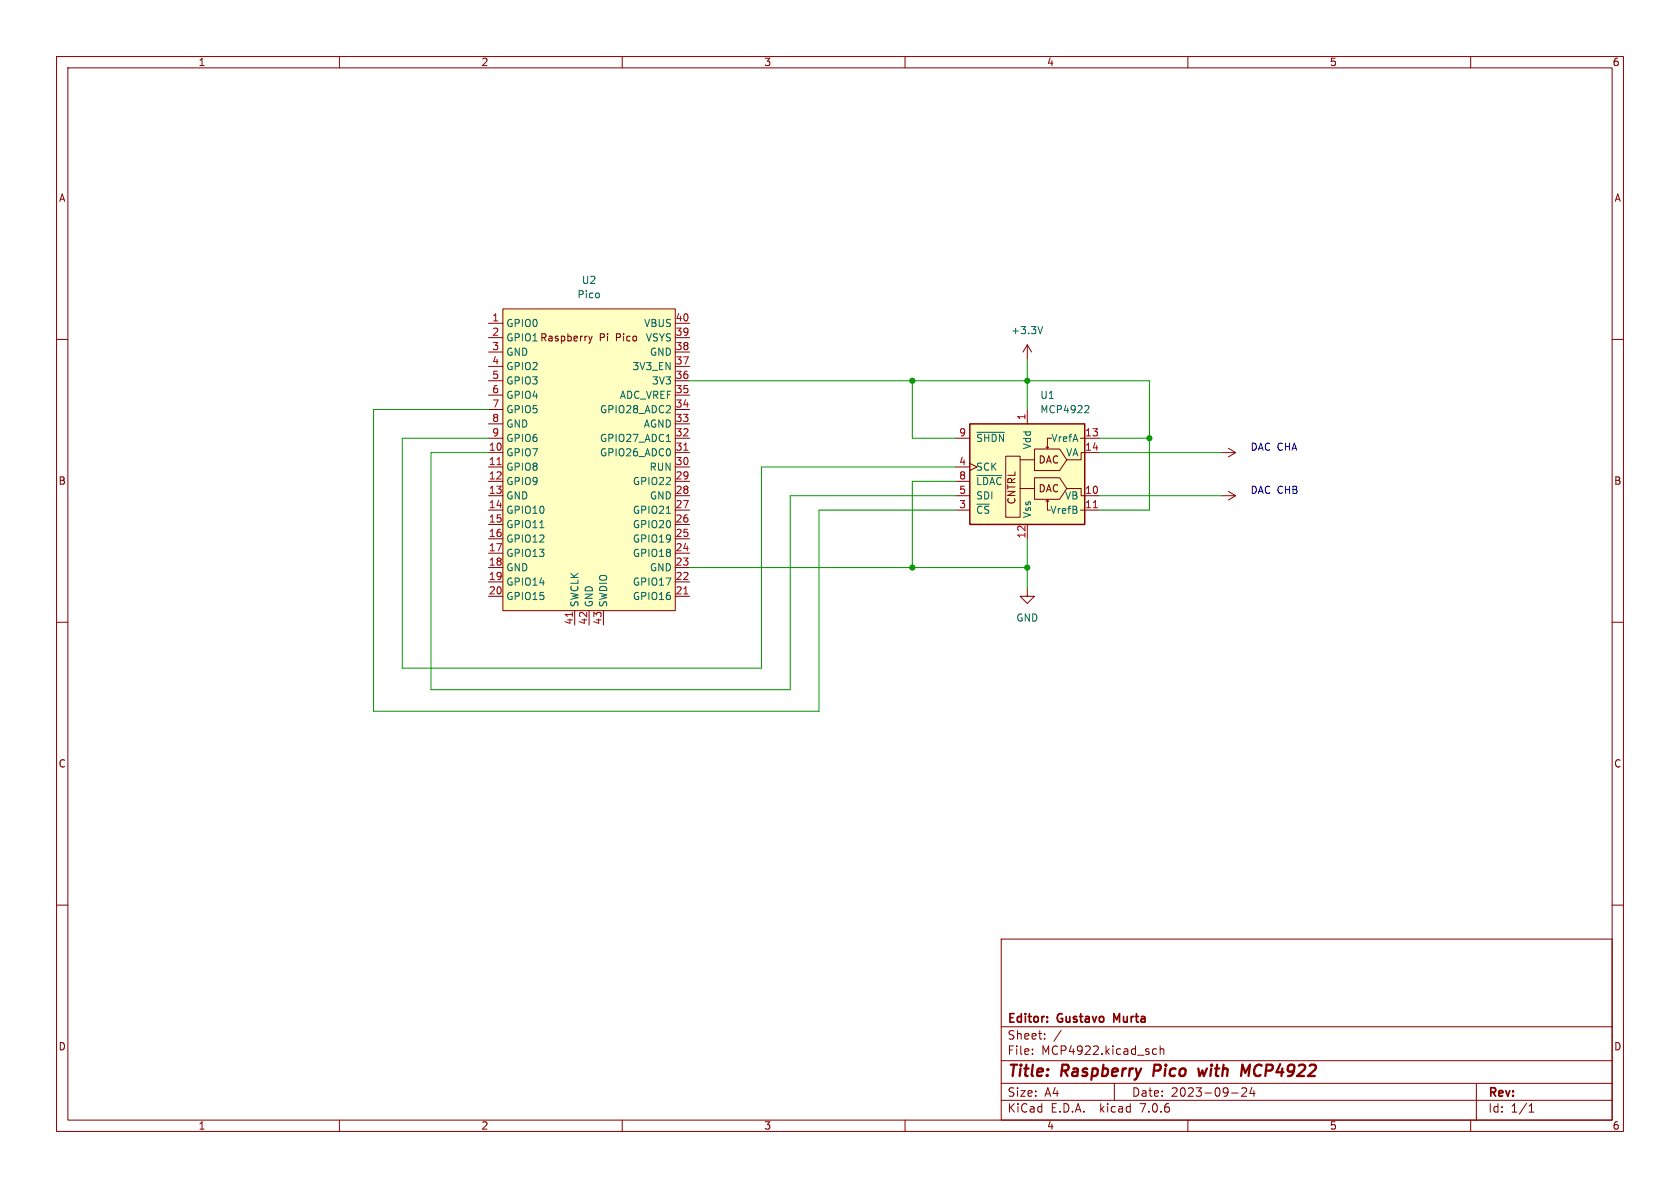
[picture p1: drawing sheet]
<svg xmlns="http://www.w3.org/2000/svg" width="297mm" height="210mm" viewBox="0 0 297 210" stroke-linecap="round" stroke-linejoin="round" font-family="sans-serif">
<g fill="none" stroke="#840000" stroke-width=".18">
<path d="M10 10h277v190h-277zM12 12h273v186h-273zM60 10v2M110 10v2M160 10v2M210 10v2M260 10v2M10 60h2M86.4 57.2h2.5M86.4 59.7h2.5M88.9 54.6h30.5v53.4h-30.5zM104.1 59.4l.3 .9"/>
<path d="M104.7 59.4l-.3 .9M119.4 57.2h2.5M119.4 59.7h2.5M285 60h2M86.4 62.2h2.5M86.4 77.5h2.5M86.4 74.9h2.5M86.4 72.4h2.5M86.4 69.9h2.5M86.4 67.3h2.5M86.4 64.8h2.5M104.4 60.3l-.3 .4"/>
<path d="M119.4 62.2h2.5M119.4 77.5h2.5M119.4 74.9h2.5M119.4 72.4h2.5M119.4 69.9h2.5M119.4 67.3h2.5M119.4 64.8h2.5M168.9 77.5h2.5M181.6 61l-.8 1.2M181.6 61v2.5M181.6 72.4v2.5M181.6 61l.8 1.2"/>
<path d="M182.9 79.4h4.4l1.3 1.9-1.3 1.9h-4.4zM184.9 79l.3 .2M185.4 79l-.2 .2M185.9 77.5h-.7v1.7M191 77.5h3.3M217.2 79.2l1.2 .8M86.4 80h2.5M86.4 82.6h2.5M86.4 85.1h2.5M86.4 87.6h2.5M86.4 90.2h2.5M86.4 92.7h2.5"/>
<path d="M86.4 95.3h2.5M86.4 97.8h2.5M119.4 80h2.5M119.4 82.6h2.5M119.4 85.1h2.5M119.4 87.6h2.5M119.4 90.2h2.5M119.4 92.7h2.5M119.4 95.3h2.5M119.4 97.8h2.5M168.9 82.6h2.5M168.9 85.1h2.5"/>
<path d="M168.9 87.6h2.5M168.9 90.2h2.5M171.4 81.9l1.3 .7-1.3 .6M177.8 80.6h2.5v10.8h-2.5zM180.3 86.4h2.6M180.3 81.3h2.6M181.6 92.7v2.6M182.9 84.5h4.4l1.3 1.9-1.3 1.9h-4.4zM185.2 88.4v1.8h.5M185.2 88.4l-.3 .2M185.2 88.4l.2 .2M188.6 86.4h2.5v1.2h3.2"/>
<path d="M191 90.2h3.3M194.3 80h-3.2v1.3h-2.5M215.9 80h2.5M215.9 87.6h2.5M217.2 86.9l1.2 .7M218.4 87.6l-1.2 .8M218.4 80l-1.2 .8M10 110h2M86.4 100.3h2.5M86.4 102.9h2.5M86.4 105.4h2.5M101.6 108v2.5"/>
<path d="M104.1 108v2.5M106.7 108v2.5M119.4 100.3h2.5M119.4 102.9h2.5M119.4 105.4h2.5M181.6 104.1v1.3h1.3l-1.3 1.3-1.3-1.3h1.3M285 110h2M10 160h2M285 160h2M177 166h108v32h-108zM60 198v2M110 198v2"/>
<path d="M160 198v2M177 194.5h108M177 191.5h108M177 187.5h108M177 181.5h108M182.5 186.3v.1M182.5 185.5v.1M184.7 183.6v.1M184.7 182.8v.1M187.6 182.1l-1.3 2M197 191.5v3M203.8 186.3l.2 .1 .5-.1"/>
<path d="M204.5 185.5l-.5-.1-.2 .1M205.1 185.5l.2-.1 .4 .1v.9M205.1 184.9v1.5M210 198v2M217.7 193.2h1.2M219.5 192.4l.6-.1 .2 .1 .1 .3-.9 1.1h.9M221.3 192.2l-.3 1.1h.9M221.7 192.8v1M260 198v2M261 191.5v6.5M270.3 196.6h.9M270.3 195.5l.4-.4v1.5"/>
</g>
<path d="M204.1 188.2l-.2 2M211.8 188.9l.3 1.3 .5-.9 .2 .9 .6-1.3M220.1 189.6l.9-1.4-.3 2" fill="none" stroke="#840000" stroke-width=".4"/>
<path d="M197.4 180.3l-.5-1.1v1.5" fill="none" stroke="#840000" stroke-width=".3"/>
<g fill="#ffffc2" stroke="#ffffc2" stroke-width=".18">
<path d="M88.9 54.6h30.5v53.4h-30.5z"/>
<path d="M171.4 74.9h20.4v17.8h-20.4z"/>
</g>
<path d="M120.9 79.6h.7M87.9 82.1h.7M193.3 89.8h.7M101.2 108.3v.7M120.9 105h.7" fill="none" stroke="#a90000" stroke-width=".18"/>
<path d="M184.3 57.7l-.4 1.3M117.8 78h.7M172.7 76.4h4.9M192 71.7l.4 .1 .1 .3-.8 .9h.8M95.4 93.3h.8M117.8 90.7h.7M172.7 84h4.4" fill="none" stroke="#006464" stroke-width=".18"/>
<path d="M171.4 74.9h20.4v17.8h-20.4z" fill="none" stroke="#840000" stroke-width=".25"/>
<path d="M86.4 72.4h-20.4v53.3h78.8v-35.5h24.1M86.4 77.5h-15.3v40.6h63.5v-35.5h34.3M121.9 67.3h81.3v22.9h-8.9M161.3 67.3v10.2h7.6M181.6 63.5v8.9M194.3 77.5h8.9M86.4 80h-10.2v41.9h63.5v-34.3h29.2M168.9 85.1h-7.6v15.2M181.6 95.3v8.8M194.3 80h21.6M194.3 87.6h21.6M121.9 100.3h59.7" fill="none" stroke="#009600" stroke-width=".18"/>
<g fill="#009600" stroke="#009600" stroke-width=".18">
<circle cx="181.6" cy="100.3" r=".46"/>
<circle cx="161.3" cy="100.3" r=".46"/>
<circle cx="181.6" cy="67.3" r=".46"/>
<circle cx="161.3" cy="67.3" r=".46"/>
<circle cx="203.2" cy="77.5" r=".46"/>
</g>
<g font-size="2.8" fill="#840000">
<text x="178" y="190.9">Title:</text>
<text x="187.7" y="190.9">Raspberry</text>
<text x="204.7" y="190.9">Pico</text>
<text x="213.5" y="190.9">with</text>
<text x="221.9" y="190.9">MCP4922</text>
</g>
<g font-size="2.1" fill="#840000">
<text x="178" y="184">Sheet:</text>
<text x="178" y="181.2">Editor:</text>
<text x="187" y="181.2">Gustavo</text>
<text x="197.6" y="181.2">Murta</text>
<text x="178" y="186.7">File:</text>
<text x="184.1" y="186.7">MCP4922.kicad_sch</text>
<text x="178" y="196.9">KiCad</text>
<text x="178" y="194.1">Size:</text>
<text x="184.7" y="194.1">A4</text>
<text x="185.7" y="196.9">E.D.A.</text>
<text x="194.6" y="196.9">kicad</text>
<text x="200" y="194.1">Date:</text>
<text x="201.8" y="196.9">7.0.6</text>
<text x="207" y="194.1">2023-09-24</text>
<text x="263" y="194.3">Rev:</text>
<text x="263" y="196.9">Id:</text>
<text x="267.1" y="196.9">1/1</text>
</g>
<g font-size="1.8" fill="#840000">
<text x="35" y="11.9">1</text>
<text x="85" y="11.9">2</text>
<text x="135" y="11.9">3</text>
<text x="185" y="11.9">4</text>
<text x="235" y="11.9">5</text>
<text x="285" y="11.9">6</text>
<text x="10.3" y="35.9">A</text>
<text x="285.3" y="35.9">A</text>
<text x="105.9" y="60.6">Pi</text>
<text x="109" y="60.6">Pico</text>
<text x="183.5" y="82.2">DAC</text>
<text x="10.3" y="85.9">B</text>
<text x="179.7" y="89.3" transform="rotate(-90 179.7 89.3)">CNTRL</text>
<text x="183.5" y="87.2">DAC</text>
<text x="285.3" y="85.9">B</text>
<text x="10.3" y="135.9">C</text>
<text x="285.3" y="135.9">C</text>
<text x="10.3" y="185.9">D</text>
<text x="285.3" y="185.9">D</text>
<text x="35" y="199.9">1</text>
<text x="85" y="199.9">2</text>
<text x="135" y="199.9">3</text>
<text x="185" y="199.9">4</text>
<text x="235" y="199.9">5</text>
<text x="285" y="199.9">6</text>
</g>
<g font-size="1.8" fill="#006464">
<text x="102" y="52.9">Pico</text>
<text x="102.8" y="50.4">U2</text>
<text x="89.4" y="58">GPIO0</text>
<text x="113.8" y="58">VBUS</text>
<text x="178.7" y="59.3">+3.3V</text>
<text x="89.4" y="60.6">GPIO1 Raspberry</text>
<text x="89.4" y="63.1">GND</text>
<text x="89.4" y="65.6">GPIO2</text>
<text x="111.7" y="65.6">3V3_EN</text>
<text x="114.1" y="60.6">VSYS</text>
<text x="114.8" y="63.1">GND</text>
<text x="89.4" y="68.2">GPIO3</text>
<text x="89.4" y="70.7">GPIO4</text>
<text x="109.5" y="70.7">ADC_VREF</text>
<text x="115.2" y="68.2">3V3</text>
<text x="183.8" y="70.7">U1</text>
<text x="89.4" y="73.3">GPIO5</text>
<text x="89.4" y="75.8">GND</text>
<text x="106" y="73.3">GPIO28_ADC2</text>
<text x="113.7" y="75.8">AGND</text>
<text x="183.8" y="73.3">MCP4922</text>
<text x="89.4" y="80.9">GPIO7</text>
<text x="89.4" y="83.4">GPIO8</text>
<text x="89.4" y="78.3">GPIO6</text>
<text x="106" y="80.9">GPIO26_ADC0</text>
<text x="106" y="78.3">GPIO27_ADC1</text>
<text x="114.7" y="83.4">RUN</text>
<text x="172.5" y="83.4">SCK</text>
<text x="172.5" y="78.3">~{SHDN}</text>
<text x="182.5" y="79.5" transform="rotate(-90 182.5 79.5)">Vdd</text>
<text x="185.8" y="78.3">VrefA</text>
<text x="188.4" y="80.9">VA</text>
<text x="89.4" y="86">GPIO9</text>
<text x="89.4" y="88.5">GND</text>
<text x="111.8" y="86">GPIO22</text>
<text x="114.8" y="88.5">GND</text>
<text x="172.5" y="88.5">SDI</text>
<text x="172.5" y="86">~{LDAC}</text>
<text x="188.2" y="88.5">VB</text>
<text x="89.4" y="91">GPIO10</text>
<text x="89.4" y="93.6">GPIO11</text>
<text x="111.8" y="93.6">GPIO20</text>
<text x="111.8" y="91">GPIO21</text>
<text x="172.5" y="91">~{CS}</text>
<text x="182.5" y="91.7" transform="rotate(-90 182.5 91.7)">Vss</text>
<text x="185.6" y="91">VrefB</text>
<text x="89.4" y="96.1">GPIO12</text>
<text x="89.4" y="98.7">GPIO13</text>
<text x="89.4" y="101.2">GND</text>
<text x="111.8" y="98.7">GPIO18</text>
<text x="111.8" y="96.1">GPIO19</text>
<text x="114.8" y="101.2">GND</text>
<text x="89.4" y="103.7">GPIO14</text>
<text x="89.4" y="106.3">GPIO15</text>
<text x="102.5" y="107.4" transform="rotate(-90 102.5 107.4)">SWCLK</text>
<text x="105" y="107.4" transform="rotate(-90 105 107.4)">GND</text>
<text x="107.5" y="107.4" transform="rotate(-90 107.5 107.4)">SWDIO</text>
<text x="111.8" y="106.3">GPIO16</text>
<text x="111.8" y="103.7">GPIO17</text>
<text x="179.6" y="110.1">GND</text>
</g>
<g font-size="1.8" fill="#a90000">
<text x="86.9" y="56.9">1</text>
<text x="86.9" y="59.4">2</text>
<text x="119.3" y="59.4">39</text>
<text x="119.3" y="56.9">40</text>
<text x="86.9" y="62">3</text>
<text x="86.9" y="64.5">4</text>
<text x="119.3" y="64.5">37</text>
<text x="119.3" y="62">38</text>
<text x="86.9" y="67.1">5</text>
<text x="86.9" y="69.6">6</text>
<text x="119.3" y="69.6">35</text>
<text x="119.3" y="67.1">36</text>
<text x="86.9" y="72.1">7</text>
<text x="86.9" y="74.7">8</text>
<text x="86.9" y="77.2">9</text>
<text x="119.3" y="77.2">32</text>
<text x="119.3" y="74.7">33</text>
<text x="119.3" y="72.1">34</text>
<text x="169.5" y="77.2">9</text>
<text x="181.4" y="74.4" transform="rotate(-90 181.4 74.4)">1</text>
<text x="191.7" y="77.2">13</text>
<text x="86.3" y="79.8">10</text>
<text x="86.3" y="82.3">11</text>
<text x="119.3" y="82.3">30</text>
<text x="119.3" y="79.8">31</text>
<text x="169.5" y="82.3">4</text>
<text x="191.7" y="79.8">14</text>
<text x="86.3" y="84.8">12</text>
<text x="86.3" y="87.4">13</text>
<text x="86.3" y="89.9">14</text>
<text x="119.3" y="89.9">27</text>
<text x="119.3" y="87.4">28</text>
<text x="119.3" y="84.8">29</text>
<text x="169.5" y="89.9">3</text>
<text x="169.5" y="87.4">5</text>
<text x="169.5" y="84.8">8</text>
<text x="191.7" y="87.4">10</text>
<text x="191.7" y="89.9">11</text>
<text x="86.3" y="92.5">15</text>
<text x="86.3" y="95">16</text>
<text x="119.3" y="95">25</text>
<text x="119.3" y="92.5">26</text>
<text x="181.4" y="95.3" transform="rotate(-90 181.4 95.3)">12</text>
<text x="86.3" y="97.5">17</text>
<text x="86.3" y="100.1">18</text>
<text x="119.3" y="100.1">23</text>
<text x="119.3" y="97.5">24</text>
<text x="86.3" y="102.6">19</text>
<text x="86.3" y="105.2">20</text>
<text x="119.3" y="105.2">21</text>
<text x="119.3" y="102.6">22</text>
<text x="101.3" y="110.5" transform="rotate(-90 101.3 110.5)">41</text>
<text x="103.9" y="110.5" transform="rotate(-90 103.9 110.5)">42</text>
<text x="106.4" y="110.5" transform="rotate(-90 106.4 110.5)">43</text>
</g>
<g font-size="1.8" fill="#0000c2">
<text x="221" y="79.8">DAC CHA</text>
<text x="221" y="87.4">DAC CHB</text>
</g>
</svg>
